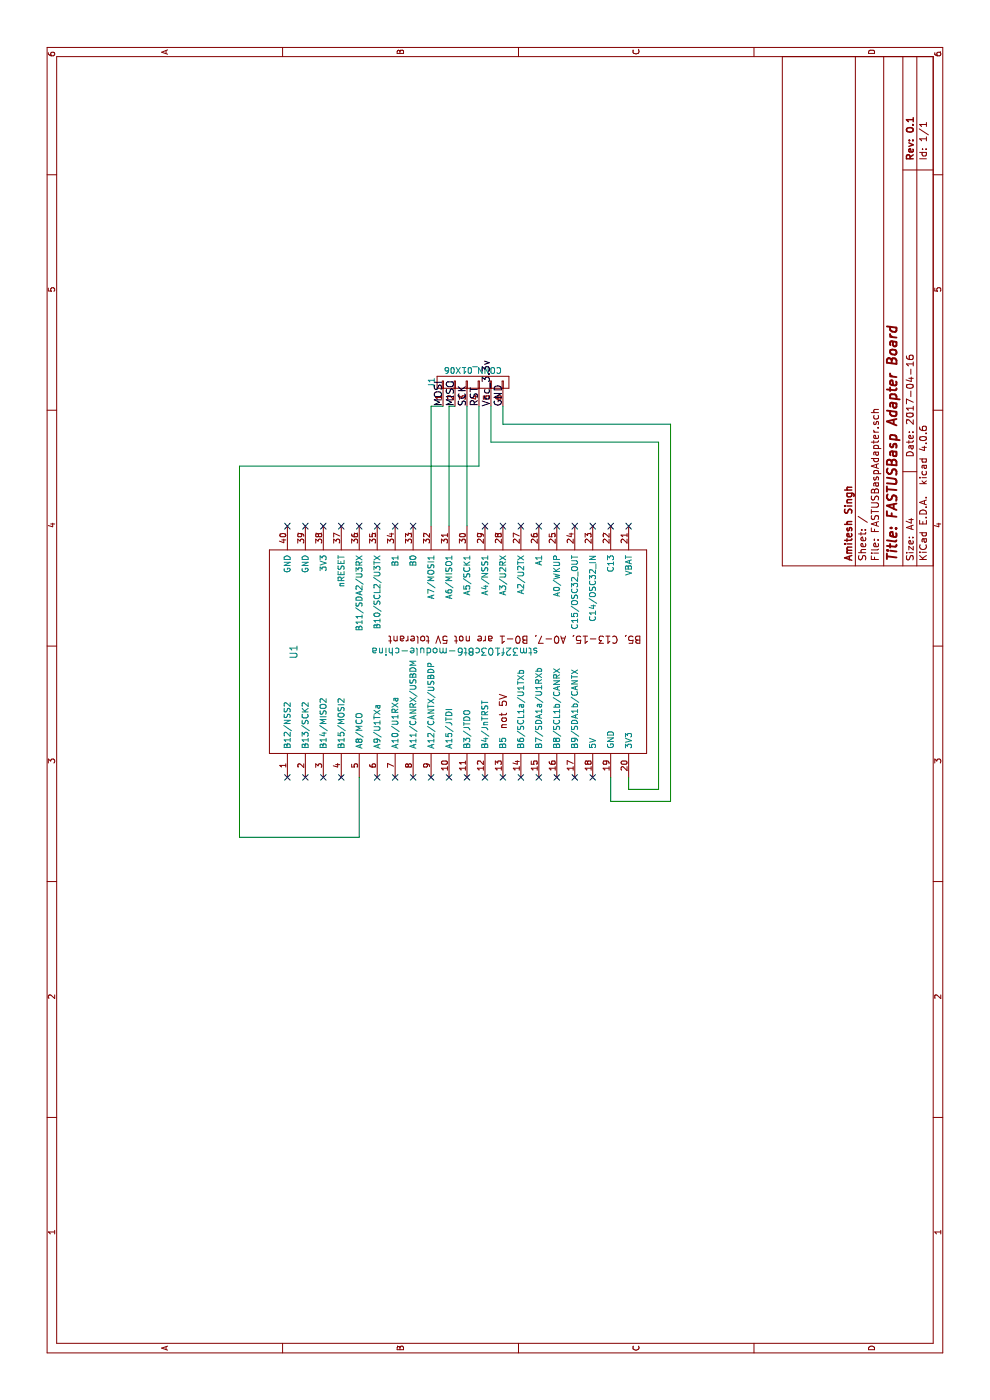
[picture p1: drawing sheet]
EESchema Schematic File Version 2
LIBS:power
LIBS:device
LIBS:transistors
LIBS:conn
LIBS:linear
LIBS:regul
LIBS:74xx
LIBS:cmos4000
LIBS:adc-dac
LIBS:memory
LIBS:xilinx
LIBS:microcontrollers
LIBS:dsp
LIBS:microchip
LIBS:analog_switches
LIBS:motorola
LIBS:texas
LIBS:intel
LIBS:audio
LIBS:interface
LIBS:digital-audio
LIBS:philips
LIBS:display
LIBS:cypress
LIBS:siliconi
LIBS:opto
LIBS:atmel
LIBS:contrib
LIBS:valves
LIBS:stm32f103c8t6-module-china
LIBS:FASTUSBaspAdapter-cache
EELAYER 25 0
EELAYER END
$Descr A4 11693 8268
encoding utf-8
Sheet 1 1
Title "FASTUSBasp Adapter Board"
Date "2017-04-16"
Rev "0.1"
Comp "Amitesh Singh"
Comment1 ""
Comment2 ""
Comment3 ""
Comment4 ""
$EndDescr
$Comp
L stm32f103c8t6-module-china U1
U 1 1
P 6250 3800
F 0 "U1" H 6250 5150 60  0000 C CNN
F 1 "stm32f103c8t6-module-china" V 6250 3800 60  0000 C CNN
F 2 "myelin-kicad:stm32f103c8t6-module-china" H 6250 2100 60  0001 C CNN
F 3 "" H 5850 4050 60  0000 C CNN
	1    6250 3800
	1    0    0    -1  
$EndComp
$Comp
L CONN_01X06 J1
U 1 1
P 8500 3950
F 0 "J1" H 8500 4300 50  0000 C CNN
F 1 "CONN_01X06" V 8600 3950 50  0000 C CNN
F 2 "Pin_Headers:Pin_Header_Straight_1x06_Pitch2.54mm" H 8500 3950 50  0001 C CNN
F 3 "" H 8500 3950 50  0001 C CNN
	1    8500 3950
	1    0    0    -1  
$EndComp
Wire Wire Line
	7300 3600 8300 3600
Wire Wire Line
	8300 3600 8300 3700
Wire Wire Line
	7300 3750 8300 3750
Wire Wire Line
	8300 3750 8300 3800
Wire Wire Line
	7300 3900 8300 3900
Wire Wire Line
	5200 3000 4700 3000
Wire Wire Line
	4700 3000 4700 2000
Wire Wire Line
	4700 2000 7800 2000
Wire Wire Line
	7800 2000 7800 4000
Wire Wire Line
	7800 4000 8300 4000
NoConn ~ 5200 3150
NoConn ~ 5200 3300
NoConn ~ 5200 3450
NoConn ~ 5200 3600
NoConn ~ 5200 3750
NoConn ~ 5200 3900
NoConn ~ 5200 4050
NoConn ~ 5200 4200
NoConn ~ 5200 4350
NoConn ~ 5200 4500
NoConn ~ 5200 4650
NoConn ~ 5200 4800
NoConn ~ 5200 4950
NoConn ~ 7300 4050
NoConn ~ 7300 4200
NoConn ~ 7300 4350
NoConn ~ 7300 4500
NoConn ~ 7300 4650
NoConn ~ 7300 4800
NoConn ~ 7300 4950
NoConn ~ 7300 5100
NoConn ~ 7300 5250
NoConn ~ 7300 3000
NoConn ~ 7300 2850
NoConn ~ 7300 2400
NoConn ~ 7300 3150
NoConn ~ 7300 3300
NoConn ~ 7300 3450
NoConn ~ 5200 2400
NoConn ~ 5200 2550
NoConn ~ 5200 2700
NoConn ~ 5200 2850
Text Label 8300 3700 0    60   ~ 0
MOSI
Text Label 8300 3800 0    60   ~ 0
MISO
Text Label 8300 4000 0    60   ~ 0
RST
Text Label 8300 3900 0    60   ~ 0
SCK
Text Label 8300 4100 0    60   ~ 0
Vcc_3.3v
Text Label 8300 4200 0    60   ~ 0
GND
Wire Wire Line
	5200 5250 5100 5250
Wire Wire Line
	5100 5250 5100 5500
Wire Wire Line
	5100 5500 8000 5500
Wire Wire Line
	8000 5500 8000 4100
Wire Wire Line
	8000 4100 8300 4100
Wire Wire Line
	8300 4200 8150 4200
Wire Wire Line
	8150 4200 8150 5600
Wire Wire Line
	8150 5600 5000 5600
Wire Wire Line
	5000 5600 5000 5100
Wire Wire Line
	5000 5100 5200 5100
NoConn ~ 7300 2550
NoConn ~ 7300 2700
$EndSCHEMATC
